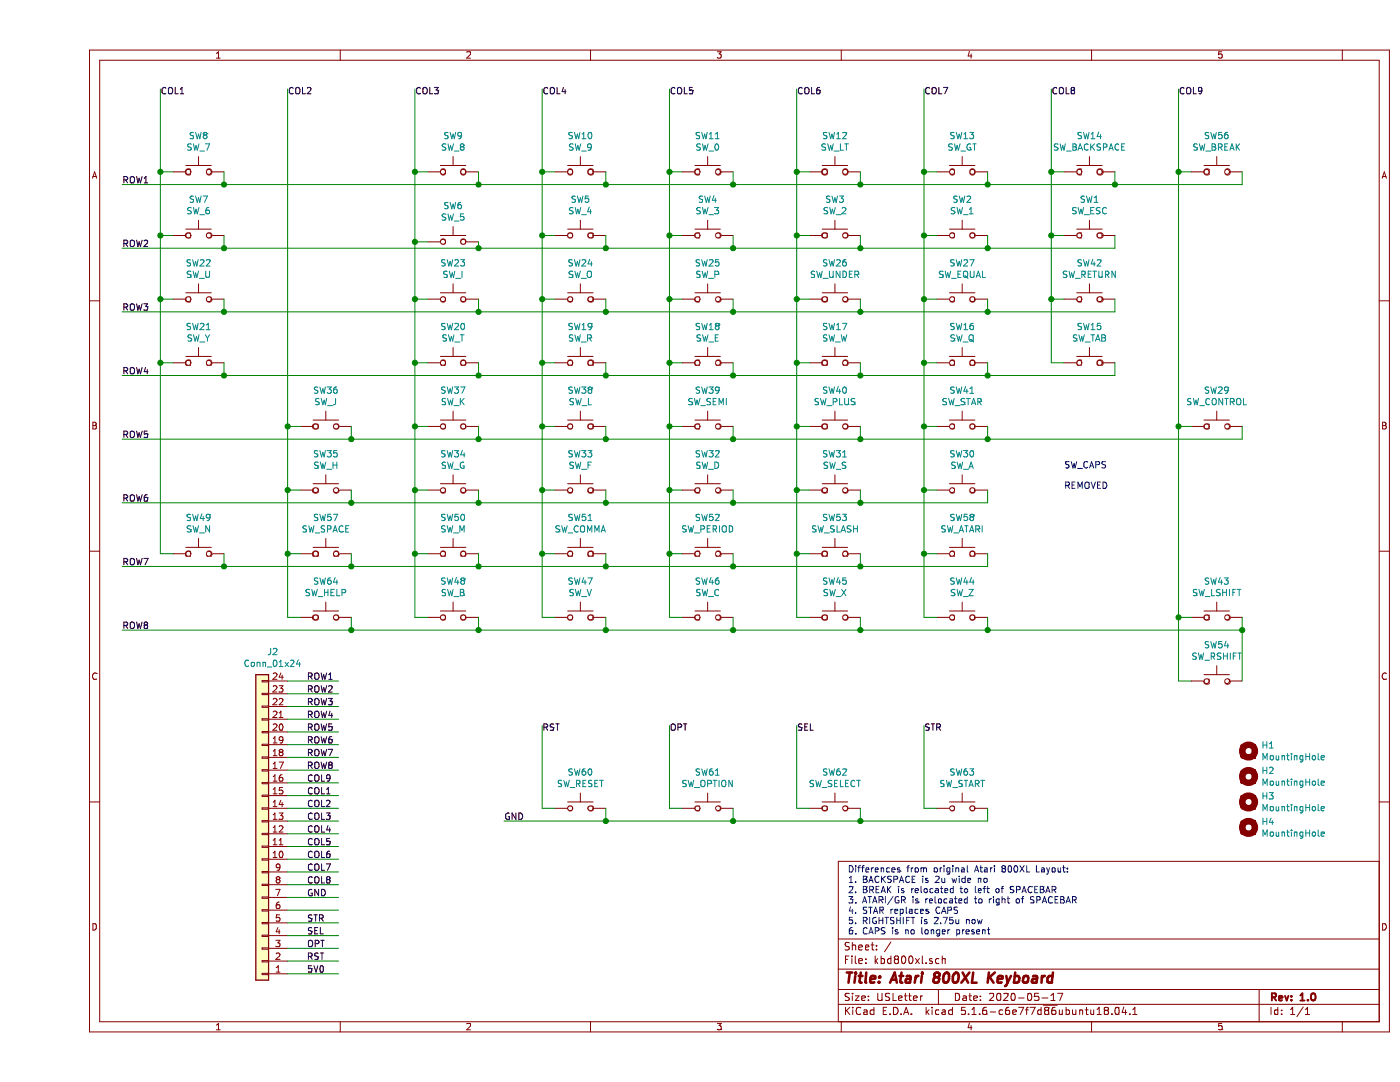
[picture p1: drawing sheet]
EESchema Schematic File Version 4
EELAYER 30 0
EELAYER END
$Descr USLetter 11000 8500
encoding utf-8
Sheet 1 1
Title "Atari 800XL Keyboard"
Date "2020-05-17"
Rev "1.0"
Comp ""
Comment1 ""
Comment2 ""
Comment3 ""
Comment4 ""
$EndDescr
$Comp
L Switch:SW_Push SW1
U 1 1
P 8250 1850
F 0 "SW1" H 8250 2135 50  0000 C CNN
F 1 "SW_ESC" H 8250 2044 50  0000 C CNN
F 2 "Button_Switch_Keyboard:SW_Cherry_MX_1.00u_PCB" H 8250 2050 50  0001 C CNN
F 3 "~" H 8250 2050 50  0001 C CNN
	1    8250 1850
	1    0    0    -1  
$EndComp
$Comp
L Mechanical:MountingHole H1
U 1 1
P 9500 5900
F 0 "H1" H 9600 5946 50  0000 L CNN
F 1 "MountingHole" H 9600 5855 50  0000 L CNN
F 2 "MountingHole:MountingHole_3mm" H 9500 5900 50  0001 C CNN
F 3 "~" H 9500 5900 50  0001 C CNN
	1    9500 5900
	1    0    0    -1  
$EndComp
$Comp
L Switch:SW_Push SW3
U 1 1
P 6250 1850
F 0 "SW3" H 6250 2135 50  0000 C CNN
F 1 "SW_2" H 6250 2044 50  0000 C CNN
F 2 "Button_Switch_Keyboard:SW_Cherry_MX_1.00u_PCB" H 6250 2050 50  0001 C CNN
F 3 "~" H 6250 2050 50  0001 C CNN
	1    6250 1850
	1    0    0    -1  
$EndComp
$Comp
L Switch:SW_Push SW4
U 1 1
P 5250 1850
F 0 "SW4" H 5250 2135 50  0000 C CNN
F 1 "SW_3" H 5250 2044 50  0000 C CNN
F 2 "Button_Switch_Keyboard:SW_Cherry_MX_1.00u_PCB" H 5250 2050 50  0001 C CNN
F 3 "~" H 5250 2050 50  0001 C CNN
	1    5250 1850
	1    0    0    -1  
$EndComp
$Comp
L Switch:SW_Push SW5
U 1 1
P 4250 1850
F 0 "SW5" H 4250 2135 50  0000 C CNN
F 1 "SW_4" H 4250 2044 50  0000 C CNN
F 2 "Button_Switch_Keyboard:SW_Cherry_MX_1.00u_PCB" H 4250 2050 50  0001 C CNN
F 3 "~" H 4250 2050 50  0001 C CNN
	1    4250 1850
	1    0    0    -1  
$EndComp
$Comp
L Switch:SW_Push SW6
U 1 1
P 3250 1900
F 0 "SW6" H 3250 2185 50  0000 C CNN
F 1 "SW_5" H 3250 2094 50  0000 C CNN
F 2 "Button_Switch_Keyboard:SW_Cherry_MX_1.00u_PCB" H 3250 2100 50  0001 C CNN
F 3 "~" H 3250 2100 50  0001 C CNN
	1    3250 1900
	1    0    0    -1  
$EndComp
$Comp
L Switch:SW_Push SW7
U 1 1
P 1250 1850
F 0 "SW7" H 1250 2135 50  0000 C CNN
F 1 "SW_6" H 1250 2044 50  0000 C CNN
F 2 "Button_Switch_Keyboard:SW_Cherry_MX_1.00u_PCB" H 1250 2050 50  0001 C CNN
F 3 "~" H 1250 2050 50  0001 C CNN
	1    1250 1850
	1    0    0    -1  
$EndComp
$Comp
L Switch:SW_Push SW8
U 1 1
P 1250 1350
F 0 "SW8" H 1250 1635 50  0000 C CNN
F 1 "SW_7" H 1250 1544 50  0000 C CNN
F 2 "Button_Switch_Keyboard:SW_Cherry_MX_1.00u_PCB" H 1250 1550 50  0001 C CNN
F 3 "~" H 1250 1550 50  0001 C CNN
	1    1250 1350
	1    0    0    -1  
$EndComp
$Comp
L Switch:SW_Push SW9
U 1 1
P 3250 1350
F 0 "SW9" H 3250 1635 50  0000 C CNN
F 1 "SW_8" H 3250 1544 50  0000 C CNN
F 2 "Button_Switch_Keyboard:SW_Cherry_MX_1.00u_PCB" H 3250 1550 50  0001 C CNN
F 3 "~" H 3250 1550 50  0001 C CNN
	1    3250 1350
	1    0    0    -1  
$EndComp
$Comp
L Switch:SW_Push SW10
U 1 1
P 4250 1350
F 0 "SW10" H 4250 1635 50  0000 C CNN
F 1 "SW_9" H 4250 1544 50  0000 C CNN
F 2 "Button_Switch_Keyboard:SW_Cherry_MX_1.00u_PCB" H 4250 1550 50  0001 C CNN
F 3 "~" H 4250 1550 50  0001 C CNN
	1    4250 1350
	1    0    0    -1  
$EndComp
$Comp
L Switch:SW_Push SW11
U 1 1
P 5250 1350
F 0 "SW11" H 5250 1635 50  0000 C CNN
F 1 "SW_0" H 5250 1544 50  0000 C CNN
F 2 "Button_Switch_Keyboard:SW_Cherry_MX_1.00u_PCB" H 5250 1550 50  0001 C CNN
F 3 "~" H 5250 1550 50  0001 C CNN
	1    5250 1350
	1    0    0    -1  
$EndComp
$Comp
L Switch:SW_Push SW12
U 1 1
P 6250 1350
F 0 "SW12" H 6250 1635 50  0000 C CNN
F 1 "SW_LT" H 6250 1544 50  0000 C CNN
F 2 "Button_Switch_Keyboard:SW_Cherry_MX_1.00u_PCB" H 6250 1550 50  0001 C CNN
F 3 "~" H 6250 1550 50  0001 C CNN
	1    6250 1350
	1    0    0    -1  
$EndComp
$Comp
L Switch:SW_Push SW13
U 1 1
P 7250 1350
F 0 "SW13" H 7250 1635 50  0000 C CNN
F 1 "SW_GT" H 7250 1544 50  0000 C CNN
F 2 "Button_Switch_Keyboard:SW_Cherry_MX_1.00u_PCB" H 7250 1550 50  0001 C CNN
F 3 "~" H 7250 1550 50  0001 C CNN
	1    7250 1350
	1    0    0    -1  
$EndComp
$Comp
L Switch:SW_Push SW14
U 1 1
P 8250 1350
F 0 "SW14" H 8250 1635 50  0000 C CNN
F 1 "SW_BACKSPACE" H 8250 1544 50  0000 C CNN
F 2 "Button_Switch_Keyboard:SW_Cherry_MX_2.00u_PCB" H 8250 1550 50  0001 C CNN
F 3 "~" H 8250 1550 50  0001 C CNN
	1    8250 1350
	1    0    0    -1  
$EndComp
$Comp
L Switch:SW_Push SW16
U 1 1
P 7250 2850
F 0 "SW16" H 7250 3135 50  0000 C CNN
F 1 "SW_Q" H 7250 3044 50  0000 C CNN
F 2 "Button_Switch_Keyboard:SW_Cherry_MX_1.00u_PCB" H 7250 3050 50  0001 C CNN
F 3 "~" H 7250 3050 50  0001 C CNN
	1    7250 2850
	1    0    0    -1  
$EndComp
$Comp
L Switch:SW_Push SW17
U 1 1
P 6250 2850
F 0 "SW17" H 6250 3135 50  0000 C CNN
F 1 "SW_W" H 6250 3044 50  0000 C CNN
F 2 "Button_Switch_Keyboard:SW_Cherry_MX_1.00u_PCB" H 6250 3050 50  0001 C CNN
F 3 "~" H 6250 3050 50  0001 C CNN
	1    6250 2850
	1    0    0    -1  
$EndComp
$Comp
L Switch:SW_Push SW18
U 1 1
P 5250 2850
F 0 "SW18" H 5250 3135 50  0000 C CNN
F 1 "SW_E" H 5250 3044 50  0000 C CNN
F 2 "Button_Switch_Keyboard:SW_Cherry_MX_1.00u_PCB" H 5250 3050 50  0001 C CNN
F 3 "~" H 5250 3050 50  0001 C CNN
	1    5250 2850
	1    0    0    -1  
$EndComp
$Comp
L Switch:SW_Push SW19
U 1 1
P 4250 2850
F 0 "SW19" H 4250 3135 50  0000 C CNN
F 1 "SW_R" H 4250 3044 50  0000 C CNN
F 2 "Button_Switch_Keyboard:SW_Cherry_MX_1.00u_PCB" H 4250 3050 50  0001 C CNN
F 3 "~" H 4250 3050 50  0001 C CNN
	1    4250 2850
	1    0    0    -1  
$EndComp
$Comp
L Switch:SW_Push SW20
U 1 1
P 3250 2850
F 0 "SW20" H 3250 3135 50  0000 C CNN
F 1 "SW_T" H 3250 3044 50  0000 C CNN
F 2 "Button_Switch_Keyboard:SW_Cherry_MX_1.00u_PCB" H 3250 3050 50  0001 C CNN
F 3 "~" H 3250 3050 50  0001 C CNN
	1    3250 2850
	1    0    0    -1  
$EndComp
$Comp
L Switch:SW_Push SW21
U 1 1
P 1250 2850
F 0 "SW21" H 1250 3135 50  0000 C CNN
F 1 "SW_Y" H 1250 3044 50  0000 C CNN
F 2 "Button_Switch_Keyboard:SW_Cherry_MX_1.00u_PCB" H 1250 3050 50  0001 C CNN
F 3 "~" H 1250 3050 50  0001 C CNN
	1    1250 2850
	1    0    0    -1  
$EndComp
$Comp
L Switch:SW_Push SW22
U 1 1
P 1250 2350
F 0 "SW22" H 1250 2635 50  0000 C CNN
F 1 "SW_U" H 1250 2544 50  0000 C CNN
F 2 "Button_Switch_Keyboard:SW_Cherry_MX_1.00u_PCB" H 1250 2550 50  0001 C CNN
F 3 "~" H 1250 2550 50  0001 C CNN
	1    1250 2350
	1    0    0    -1  
$EndComp
$Comp
L Switch:SW_Push SW23
U 1 1
P 3250 2350
F 0 "SW23" H 3250 2635 50  0000 C CNN
F 1 "SW_I" H 3250 2544 50  0000 C CNN
F 2 "Button_Switch_Keyboard:SW_Cherry_MX_1.00u_PCB" H 3250 2550 50  0001 C CNN
F 3 "~" H 3250 2550 50  0001 C CNN
	1    3250 2350
	1    0    0    -1  
$EndComp
$Comp
L Switch:SW_Push SW24
U 1 1
P 4250 2350
F 0 "SW24" H 4250 2635 50  0000 C CNN
F 1 "SW_O" H 4250 2544 50  0000 C CNN
F 2 "Button_Switch_Keyboard:SW_Cherry_MX_1.00u_PCB" H 4250 2550 50  0001 C CNN
F 3 "~" H 4250 2550 50  0001 C CNN
	1    4250 2350
	1    0    0    -1  
$EndComp
$Comp
L Switch:SW_Push SW25
U 1 1
P 5250 2350
F 0 "SW25" H 5250 2635 50  0000 C CNN
F 1 "SW_P" H 5250 2544 50  0000 C CNN
F 2 "Button_Switch_Keyboard:SW_Cherry_MX_1.00u_PCB" H 5250 2550 50  0001 C CNN
F 3 "~" H 5250 2550 50  0001 C CNN
	1    5250 2350
	1    0    0    -1  
$EndComp
$Comp
L Switch:SW_Push SW26
U 1 1
P 6250 2350
F 0 "SW26" H 6250 2635 50  0000 C CNN
F 1 "SW_UNDER" H 6250 2544 50  0000 C CNN
F 2 "Button_Switch_Keyboard:SW_Cherry_MX_1.00u_PCB" H 6250 2550 50  0001 C CNN
F 3 "~" H 6250 2550 50  0001 C CNN
	1    6250 2350
	1    0    0    -1  
$EndComp
$Comp
L Switch:SW_Push SW27
U 1 1
P 7250 2350
F 0 "SW27" H 7250 2635 50  0000 C CNN
F 1 "SW_EQUAL" H 7250 2544 50  0000 C CNN
F 2 "Button_Switch_Keyboard:SW_Cherry_MX_1.00u_PCB" H 7250 2550 50  0001 C CNN
F 3 "~" H 7250 2550 50  0001 C CNN
	1    7250 2350
	1    0    0    -1  
$EndComp
$Comp
L Switch:SW_Push SW29
U 1 1
P 9250 3350
F 0 "SW29" H 9250 3635 50  0000 C CNN
F 1 "SW_CONTROL" H 9250 3544 50  0000 C CNN
F 2 "Button_Switch_Keyboard:SW_Cherry_MX_1.75u_PCB" H 9250 3550 50  0001 C CNN
F 3 "~" H 9250 3550 50  0001 C CNN
	1    9250 3350
	1    0    0    -1  
$EndComp
$Comp
L Switch:SW_Push SW30
U 1 1
P 7250 3850
F 0 "SW30" H 7250 4135 50  0000 C CNN
F 1 "SW_A" H 7250 4044 50  0000 C CNN
F 2 "Button_Switch_Keyboard:SW_Cherry_MX_1.00u_PCB" H 7250 4050 50  0001 C CNN
F 3 "~" H 7250 4050 50  0001 C CNN
	1    7250 3850
	1    0    0    -1  
$EndComp
$Comp
L Switch:SW_Push SW31
U 1 1
P 6250 3850
F 0 "SW31" H 6250 4135 50  0000 C CNN
F 1 "SW_S" H 6250 4044 50  0000 C CNN
F 2 "Button_Switch_Keyboard:SW_Cherry_MX_1.00u_PCB" H 6250 4050 50  0001 C CNN
F 3 "~" H 6250 4050 50  0001 C CNN
	1    6250 3850
	1    0    0    -1  
$EndComp
$Comp
L Switch:SW_Push SW32
U 1 1
P 5250 3850
F 0 "SW32" H 5250 4135 50  0000 C CNN
F 1 "SW_D" H 5250 4044 50  0000 C CNN
F 2 "Button_Switch_Keyboard:SW_Cherry_MX_1.00u_PCB" H 5250 4050 50  0001 C CNN
F 3 "~" H 5250 4050 50  0001 C CNN
	1    5250 3850
	1    0    0    -1  
$EndComp
$Comp
L Switch:SW_Push SW33
U 1 1
P 4250 3850
F 0 "SW33" H 4250 4135 50  0000 C CNN
F 1 "SW_F" H 4250 4044 50  0000 C CNN
F 2 "Button_Switch_Keyboard:SW_Cherry_MX_1.00u_PCB" H 4250 4050 50  0001 C CNN
F 3 "~" H 4250 4050 50  0001 C CNN
	1    4250 3850
	1    0    0    -1  
$EndComp
$Comp
L Switch:SW_Push SW34
U 1 1
P 3250 3850
F 0 "SW34" H 3250 4135 50  0000 C CNN
F 1 "SW_G" H 3250 4044 50  0000 C CNN
F 2 "Button_Switch_Keyboard:SW_Cherry_MX_1.00u_PCB" H 3250 4050 50  0001 C CNN
F 3 "~" H 3250 4050 50  0001 C CNN
	1    3250 3850
	1    0    0    -1  
$EndComp
$Comp
L Switch:SW_Push SW35
U 1 1
P 2250 3850
F 0 "SW35" H 2250 4135 50  0000 C CNN
F 1 "SW_H" H 2250 4044 50  0000 C CNN
F 2 "Button_Switch_Keyboard:SW_Cherry_MX_1.00u_PCB" H 2250 4050 50  0001 C CNN
F 3 "~" H 2250 4050 50  0001 C CNN
	1    2250 3850
	1    0    0    -1  
$EndComp
$Comp
L Switch:SW_Push SW36
U 1 1
P 2250 3350
F 0 "SW36" H 2250 3635 50  0000 C CNN
F 1 "SW_J" H 2250 3544 50  0000 C CNN
F 2 "Button_Switch_Keyboard:SW_Cherry_MX_1.00u_PCB" H 2250 3550 50  0001 C CNN
F 3 "~" H 2250 3550 50  0001 C CNN
	1    2250 3350
	1    0    0    -1  
$EndComp
$Comp
L Switch:SW_Push SW37
U 1 1
P 3250 3350
F 0 "SW37" H 3250 3635 50  0000 C CNN
F 1 "SW_K" H 3250 3544 50  0000 C CNN
F 2 "Button_Switch_Keyboard:SW_Cherry_MX_1.00u_PCB" H 3250 3550 50  0001 C CNN
F 3 "~" H 3250 3550 50  0001 C CNN
	1    3250 3350
	1    0    0    -1  
$EndComp
$Comp
L Switch:SW_Push SW38
U 1 1
P 4250 3350
F 0 "SW38" H 4250 3635 50  0000 C CNN
F 1 "SW_L" H 4250 3544 50  0000 C CNN
F 2 "Button_Switch_Keyboard:SW_Cherry_MX_1.00u_PCB" H 4250 3550 50  0001 C CNN
F 3 "~" H 4250 3550 50  0001 C CNN
	1    4250 3350
	1    0    0    -1  
$EndComp
$Comp
L Switch:SW_Push SW39
U 1 1
P 5250 3350
F 0 "SW39" H 5250 3635 50  0000 C CNN
F 1 "SW_SEMI" H 5250 3544 50  0000 C CNN
F 2 "Button_Switch_Keyboard:SW_Cherry_MX_1.00u_PCB" H 5250 3550 50  0001 C CNN
F 3 "~" H 5250 3550 50  0001 C CNN
	1    5250 3350
	1    0    0    -1  
$EndComp
$Comp
L Switch:SW_Push SW40
U 1 1
P 6250 3350
F 0 "SW40" H 6250 3635 50  0000 C CNN
F 1 "SW_PLUS" H 6250 3544 50  0000 C CNN
F 2 "Button_Switch_Keyboard:SW_Cherry_MX_1.00u_PCB" H 6250 3550 50  0001 C CNN
F 3 "~" H 6250 3550 50  0001 C CNN
	1    6250 3350
	1    0    0    -1  
$EndComp
$Comp
L Switch:SW_Push SW41
U 1 1
P 7250 3350
F 0 "SW41" H 7250 3635 50  0000 C CNN
F 1 "SW_STAR" H 7250 3544 50  0000 C CNN
F 2 "Button_Switch_Keyboard:SW_Cherry_MX_1.50u_PCB" H 7250 3550 50  0001 C CNN
F 3 "~" H 7250 3550 50  0001 C CNN
	1    7250 3350
	1    0    0    -1  
$EndComp
$Comp
L Switch:SW_Push SW42
U 1 1
P 8250 2350
F 0 "SW42" H 8250 2635 50  0000 C CNN
F 1 "SW_RETURN" H 8250 2544 50  0000 C CNN
F 2 "Button_Switch_Keyboard:SW_Cherry_MX_2.25u_PCB" H 8250 2550 50  0001 C CNN
F 3 "~" H 8250 2550 50  0001 C CNN
	1    8250 2350
	1    0    0    -1  
$EndComp
$Comp
L Switch:SW_Push SW43
U 1 1
P 9250 4850
F 0 "SW43" H 9250 5135 50  0000 C CNN
F 1 "SW_LSHIFT" H 9250 5044 50  0000 C CNN
F 2 "Button_Switch_Keyboard:SW_Cherry_MX_2.25u_PCB" H 9250 5050 50  0001 C CNN
F 3 "~" H 9250 5050 50  0001 C CNN
	1    9250 4850
	1    0    0    -1  
$EndComp
$Comp
L Switch:SW_Push SW44
U 1 1
P 7250 4850
F 0 "SW44" H 7250 5135 50  0000 C CNN
F 1 "SW_Z" H 7250 5044 50  0000 C CNN
F 2 "Button_Switch_Keyboard:SW_Cherry_MX_1.00u_PCB" H 7250 5050 50  0001 C CNN
F 3 "~" H 7250 5050 50  0001 C CNN
	1    7250 4850
	1    0    0    -1  
$EndComp
$Comp
L Switch:SW_Push SW45
U 1 1
P 6250 4850
F 0 "SW45" H 6250 5135 50  0000 C CNN
F 1 "SW_X" H 6250 5044 50  0000 C CNN
F 2 "Button_Switch_Keyboard:SW_Cherry_MX_1.00u_PCB" H 6250 5050 50  0001 C CNN
F 3 "~" H 6250 5050 50  0001 C CNN
	1    6250 4850
	1    0    0    -1  
$EndComp
$Comp
L Switch:SW_Push SW46
U 1 1
P 5250 4850
F 0 "SW46" H 5250 5135 50  0000 C CNN
F 1 "SW_C" H 5250 5044 50  0000 C CNN
F 2 "Button_Switch_Keyboard:SW_Cherry_MX_1.00u_PCB" H 5250 5050 50  0001 C CNN
F 3 "~" H 5250 5050 50  0001 C CNN
	1    5250 4850
	1    0    0    -1  
$EndComp
$Comp
L Switch:SW_Push SW47
U 1 1
P 4250 4850
F 0 "SW47" H 4250 5135 50  0000 C CNN
F 1 "SW_V" H 4250 5044 50  0000 C CNN
F 2 "Button_Switch_Keyboard:SW_Cherry_MX_1.00u_PCB" H 4250 5050 50  0001 C CNN
F 3 "~" H 4250 5050 50  0001 C CNN
	1    4250 4850
	1    0    0    -1  
$EndComp
$Comp
L Switch:SW_Push SW48
U 1 1
P 3250 4850
F 0 "SW48" H 3250 5135 50  0000 C CNN
F 1 "SW_B" H 3250 5044 50  0000 C CNN
F 2 "Button_Switch_Keyboard:SW_Cherry_MX_1.00u_PCB" H 3250 5050 50  0001 C CNN
F 3 "~" H 3250 5050 50  0001 C CNN
	1    3250 4850
	1    0    0    -1  
$EndComp
$Comp
L Switch:SW_Push SW49
U 1 1
P 1250 4350
F 0 "SW49" H 1250 4635 50  0000 C CNN
F 1 "SW_N" H 1250 4544 50  0000 C CNN
F 2 "Button_Switch_Keyboard:SW_Cherry_MX_1.00u_PCB" H 1250 4550 50  0001 C CNN
F 3 "~" H 1250 4550 50  0001 C CNN
	1    1250 4350
	1    0    0    -1  
$EndComp
$Comp
L Switch:SW_Push SW50
U 1 1
P 3250 4350
F 0 "SW50" H 3250 4635 50  0000 C CNN
F 1 "SW_M" H 3250 4544 50  0000 C CNN
F 2 "Button_Switch_Keyboard:SW_Cherry_MX_1.00u_PCB" H 3250 4550 50  0001 C CNN
F 3 "~" H 3250 4550 50  0001 C CNN
	1    3250 4350
	1    0    0    -1  
$EndComp
$Comp
L Switch:SW_Push SW51
U 1 1
P 4250 4350
F 0 "SW51" H 4250 4635 50  0000 C CNN
F 1 "SW_COMMA" H 4250 4544 50  0000 C CNN
F 2 "Button_Switch_Keyboard:SW_Cherry_MX_1.00u_PCB" H 4250 4550 50  0001 C CNN
F 3 "~" H 4250 4550 50  0001 C CNN
	1    4250 4350
	1    0    0    -1  
$EndComp
$Comp
L Switch:SW_Push SW52
U 1 1
P 5250 4350
F 0 "SW52" H 5250 4635 50  0000 C CNN
F 1 "SW_PERIOD" H 5250 4544 50  0000 C CNN
F 2 "Button_Switch_Keyboard:SW_Cherry_MX_1.00u_PCB" H 5250 4550 50  0001 C CNN
F 3 "~" H 5250 4550 50  0001 C CNN
	1    5250 4350
	1    0    0    -1  
$EndComp
$Comp
L Switch:SW_Push SW53
U 1 1
P 6250 4350
F 0 "SW53" H 6250 4635 50  0000 C CNN
F 1 "SW_SLASH" H 6250 4544 50  0000 C CNN
F 2 "Button_Switch_Keyboard:SW_Cherry_MX_1.00u_PCB" H 6250 4550 50  0001 C CNN
F 3 "~" H 6250 4550 50  0001 C CNN
	1    6250 4350
	1    0    0    -1  
$EndComp
$Comp
L Switch:SW_Push SW54
U 1 1
P 9250 5350
F 0 "SW54" H 9250 5635 50  0000 C CNN
F 1 "SW_RSHIFT" H 9250 5544 50  0000 C CNN
F 2 "Button_Switch_Keyboard:SW_Cherry_MX_2.75u_PCB" H 9250 5550 50  0001 C CNN
F 3 "~" H 9250 5550 50  0001 C CNN
	1    9250 5350
	1    0    0    -1  
$EndComp
$Comp
L Switch:SW_Push SW56
U 1 1
P 9250 1350
F 0 "SW56" H 9250 1635 50  0000 C CNN
F 1 "SW_BREAK" H 9250 1544 50  0000 C CNN
F 2 "Button_Switch_Keyboard:SW_Cherry_MX_1.25u_PCB" H 9250 1550 50  0001 C CNN
F 3 "~" H 9250 1550 50  0001 C CNN
	1    9250 1350
	1    0    0    -1  
$EndComp
$Comp
L Switch:SW_Push SW57
U 1 1
P 2250 4350
F 0 "SW57" H 2250 4635 50  0000 C CNN
F 1 "SW_SPACE" H 2250 4544 50  0000 C CNN
F 2 "Button_Switch_Keyboard:SW_Cherry_MX_6.25u_PCB" H 2250 4550 50  0001 C CNN
F 3 "~" H 2250 4550 50  0001 C CNN
	1    2250 4350
	1    0    0    -1  
$EndComp
$Comp
L Switch:SW_Push SW58
U 1 1
P 7250 4350
F 0 "SW58" H 7250 4635 50  0000 C CNN
F 1 "SW_ATARI" H 7250 4544 50  0000 C CNN
F 2 "Button_Switch_Keyboard:SW_Cherry_MX_1.25u_PCB" H 7250 4550 50  0001 C CNN
F 3 "~" H 7250 4550 50  0001 C CNN
	1    7250 4350
	1    0    0    -1  
$EndComp
$Comp
L Switch:SW_Push SW60
U 1 1
P 4250 6350
F 0 "SW60" H 4250 6635 50  0000 C CNN
F 1 "SW_RESET" H 4250 6544 50  0000 C CNN
F 2 "Button_Switch_Keyboard:SW_Cherry_MX_1.00u_PCB" H 4250 6550 50  0001 C CNN
F 3 "~" H 4250 6550 50  0001 C CNN
	1    4250 6350
	1    0    0    -1  
$EndComp
$Comp
L Switch:SW_Push SW61
U 1 1
P 5250 6350
F 0 "SW61" H 5250 6635 50  0000 C CNN
F 1 "SW_OPTION" H 5250 6544 50  0000 C CNN
F 2 "Button_Switch_Keyboard:SW_Cherry_MX_1.00u_PCB" H 5250 6550 50  0001 C CNN
F 3 "~" H 5250 6550 50  0001 C CNN
	1    5250 6350
	1    0    0    -1  
$EndComp
$Comp
L Switch:SW_Push SW62
U 1 1
P 6250 6350
F 0 "SW62" H 6250 6635 50  0000 C CNN
F 1 "SW_SELECT" H 6250 6544 50  0000 C CNN
F 2 "Button_Switch_Keyboard:SW_Cherry_MX_1.00u_PCB" H 6250 6550 50  0001 C CNN
F 3 "~" H 6250 6550 50  0001 C CNN
	1    6250 6350
	1    0    0    -1  
$EndComp
$Comp
L Switch:SW_Push SW63
U 1 1
P 7250 6350
F 0 "SW63" H 7250 6635 50  0000 C CNN
F 1 "SW_START" H 7250 6544 50  0000 C CNN
F 2 "Button_Switch_Keyboard:SW_Cherry_MX_1.00u_PCB" H 7250 6550 50  0001 C CNN
F 3 "~" H 7250 6550 50  0001 C CNN
	1    7250 6350
	1    0    0    -1  
$EndComp
$Comp
L Switch:SW_Push SW64
U 1 1
P 2250 4850
F 0 "SW64" H 2250 5135 50  0000 C CNN
F 1 "SW_HELP" H 2250 5044 50  0000 C CNN
F 2 "Button_Switch_Keyboard:SW_Cherry_MX_1.00u_PCB" H 2250 5050 50  0001 C CNN
F 3 "~" H 2250 5050 50  0001 C CNN
	1    2250 4850
	1    0    0    -1  
$EndComp
$Comp
L Switch:SW_Push SW2
U 1 1
P 7250 1850
F 0 "SW2" H 7250 2135 50  0000 C CNN
F 1 "SW_1" H 7250 2044 50  0000 C CNN
F 2 "Button_Switch_Keyboard:SW_Cherry_MX_1.00u_PCB" H 7250 2050 50  0001 C CNN
F 3 "~" H 7250 2050 50  0001 C CNN
	1    7250 1850
	1    0    0    -1  
$EndComp
$Comp
L Switch:SW_Push SW15
U 1 1
P 8250 2850
F 0 "SW15" H 8250 3135 50  0000 C CNN
F 1 "SW_TAB" H 8250 3044 50  0000 C CNN
F 2 "Button_Switch_Keyboard:SW_Cherry_MX_1.50u_PCB" H 8250 3050 50  0001 C CNN
F 3 "~" H 8250 3050 50  0001 C CNN
	1    8250 2850
	1    0    0    -1  
$EndComp
Text Label 2100 5350 0    50   ~ 0
ROW1
Text Label 2100 5450 0    50   ~ 0
ROW2
Text Label 2100 5550 0    50   ~ 0
ROW3
Text Label 2100 5650 0    50   ~ 0
ROW4
Text Label 2100 5750 0    50   ~ 0
ROW5
Text Label 2100 5850 0    50   ~ 0
ROW6
Text Label 2100 5950 0    50   ~ 0
ROW7
Text Label 2100 6050 0    50   ~ 0
ROW8
Text Label 2100 6150 0    50   ~ 0
COL9
Text Label 2100 6250 0    50   ~ 0
COL1
Text Label 2100 6350 0    50   ~ 0
COL2
Text Label 2100 6450 0    50   ~ 0
COL3
Text Label 2100 6550 0    50   ~ 0
COL4
Text Label 2100 6650 0    50   ~ 0
COL5
Text Label 2100 6750 0    50   ~ 0
COL6
Text Label 2100 6850 0    50   ~ 0
COL7
Text Label 2100 6950 0    50   ~ 0
COL8
Text Label 2100 7450 0    50   ~ 0
OPT
Text Label 2100 7550 0    50   ~ 0
RST
Text Label 2100 7350 0    50   ~ 0
SEL
Text Label 2100 7250 0    50   ~ 0
STR
Text Label 2100 7650 0    50   ~ 0
5V0
Text Label 2100 7050 0    50   ~ 0
GND
Wire Wire Line
	4950 5700 4950 6350
Wire Wire Line
	5950 6350 5950 5700
Wire Wire Line
	6950 5700 6950 6350
Wire Wire Line
	3950 6350 3950 5700
Wire Wire Line
	7450 6450 6450 6450
Wire Wire Line
	3950 6350 4050 6350
Wire Wire Line
	4450 6350 4450 6450
Connection ~ 4450 6450
Wire Wire Line
	4450 6450 3650 6450
Wire Wire Line
	4950 6350 5050 6350
Wire Wire Line
	5450 6350 5450 6450
Connection ~ 5450 6450
Wire Wire Line
	5450 6450 4450 6450
Wire Wire Line
	5950 6350 6050 6350
Wire Wire Line
	6450 6350 6450 6450
Connection ~ 6450 6450
Wire Wire Line
	6450 6450 5450 6450
Wire Wire Line
	6950 6350 7050 6350
Wire Wire Line
	7450 6350 7450 6450
Text Label 6950 5750 0    50   ~ 0
STR
Text Label 5950 5750 0    50   ~ 0
SEL
Text Label 4950 5750 0    50   ~ 0
OPT
Text Label 3950 5750 0    50   ~ 0
RST
Text Label 3650 6450 0    50   ~ 0
GND
Wire Wire Line
	8950 700  8950 1350
Wire Wire Line
	8950 5350 9050 5350
Wire Wire Line
	7950 700  7950 1350
Wire Wire Line
	6950 4850 7050 4850
Wire Wire Line
	5950 700  5950 1350
Wire Wire Line
	5950 4850 6050 4850
Wire Wire Line
	4950 4850 5050 4850
Wire Wire Line
	4950 700  4950 1350
Wire Wire Line
	3950 700  3950 1350
Wire Wire Line
	3950 4850 4050 4850
Wire Wire Line
	2950 700  2950 1350
Wire Wire Line
	2950 4850 3050 4850
Wire Wire Line
	1950 700  1950 3350
Wire Wire Line
	1950 4850 2050 4850
Wire Wire Line
	950  700  950  1350
Wire Wire Line
	950  4350 1050 4350
Wire Wire Line
	9450 4950 9450 4850
Wire Wire Line
	7450 4350 7450 4450
Wire Wire Line
	7450 4450 6450 4450
Wire Wire Line
	650  3950 2450 3950
Wire Wire Line
	9450 3350 9450 3450
Wire Wire Line
	9450 3450 7450 3450
Wire Wire Line
	8450 2950 8450 2850
Wire Wire Line
	8450 2350 8450 2450
Wire Wire Line
	650  2450 1450 2450
Wire Wire Line
	650  2950 1450 2950
Wire Wire Line
	650  1950 1450 1950
Wire Wire Line
	8450 1950 8450 1850
Wire Wire Line
	9450 1350 9450 1450
Wire Wire Line
	9450 1450 8450 1450
Text Label 950  750  0    50   ~ 0
COL1
Text Label 1950 750  0    50   ~ 0
COL2
Text Label 2950 750  0    50   ~ 0
COL3
Text Label 3950 750  0    50   ~ 0
COL4
Text Label 4950 750  0    50   ~ 0
COL5
Text Label 5950 750  0    50   ~ 0
COL6
Text Label 6950 750  0    50   ~ 0
COL7
Text Label 7950 750  0    50   ~ 0
COL8
Text Label 8950 750  0    50   ~ 0
COL9
Text Label 650  1450 0    50   ~ 0
ROW1
Text Label 650  1950 0    50   ~ 0
ROW2
Text Label 650  2450 0    50   ~ 0
ROW3
Text Label 650  2950 0    50   ~ 0
ROW4
Text Label 650  3450 0    50   ~ 0
ROW5
Text Label 650  3950 0    50   ~ 0
ROW6
Text Label 650  4450 0    50   ~ 0
ROW7
Text Label 650  4950 0    50   ~ 0
ROW8
Wire Wire Line
	1450 4350 1450 4450
Connection ~ 1450 4450
Wire Wire Line
	1450 4450 650  4450
Wire Wire Line
	2450 4350 2450 4450
Connection ~ 2450 4450
Wire Wire Line
	2450 4450 1450 4450
Wire Wire Line
	2450 4850 2450 4950
Connection ~ 2450 4950
Wire Wire Line
	2450 4950 3450 4950
Wire Wire Line
	2450 3850 2450 3950
Connection ~ 2450 3950
Wire Wire Line
	2450 3950 3450 3950
Wire Wire Line
	2450 3350 2450 3450
Connection ~ 2450 3450
Wire Wire Line
	1450 2850 1450 2950
Connection ~ 1450 2950
Wire Wire Line
	1450 2950 3450 2950
Wire Wire Line
	1450 1350 1450 1450
Connection ~ 1450 1450
Wire Wire Line
	1450 1450 650  1450
Wire Wire Line
	1450 1850 1450 1950
Connection ~ 1450 1950
Wire Wire Line
	1450 1950 3450 1950
Wire Wire Line
	1450 2350 1450 2450
Connection ~ 1450 2450
Wire Wire Line
	1450 2450 3450 2450
Wire Wire Line
	3450 1350 3450 1450
Connection ~ 3450 1450
Wire Wire Line
	3450 1450 1450 1450
Wire Wire Line
	3050 1350 2950 1350
Connection ~ 2950 1350
Wire Wire Line
	2950 1350 2950 1900
Wire Wire Line
	3050 1900 2950 1900
Connection ~ 2950 1900
Wire Wire Line
	2950 1900 2950 2350
Wire Wire Line
	3050 2350 2950 2350
Connection ~ 2950 2350
Wire Wire Line
	2950 2350 2950 2850
Wire Wire Line
	3050 2850 2950 2850
Connection ~ 2950 2850
Wire Wire Line
	2950 2850 2950 3350
Wire Wire Line
	3450 2350 3450 2450
Connection ~ 3450 2450
Wire Wire Line
	3450 2450 4450 2450
Wire Wire Line
	3450 2850 3450 2950
Connection ~ 3450 2950
Wire Wire Line
	3450 2950 4450 2950
Wire Wire Line
	3450 1900 3450 1950
Connection ~ 3450 1950
Wire Wire Line
	3450 1950 4450 1950
Wire Wire Line
	4050 1850 3950 1850
Connection ~ 3950 1850
Wire Wire Line
	3950 1850 3950 2350
Wire Wire Line
	4050 1350 3950 1350
Connection ~ 3950 1350
Wire Wire Line
	3950 1350 3950 1850
Wire Wire Line
	4450 1350 4450 1450
Connection ~ 4450 1450
Wire Wire Line
	4450 1450 3450 1450
Connection ~ 4450 1950
Wire Wire Line
	4450 1950 5450 1950
Wire Wire Line
	4450 1850 4450 1950
Wire Wire Line
	4450 2350 4450 2450
Connection ~ 4450 2450
Wire Wire Line
	4450 2450 5450 2450
Wire Wire Line
	4050 2350 3950 2350
Connection ~ 3950 2350
Wire Wire Line
	3950 2350 3950 2850
Wire Wire Line
	4050 2850 3950 2850
Connection ~ 3950 2850
Wire Wire Line
	3950 2850 3950 3350
Wire Wire Line
	4450 2850 4450 2950
Connection ~ 4450 2950
Wire Wire Line
	4450 2950 5450 2950
Wire Wire Line
	4450 3350 4450 3450
Connection ~ 4450 3450
Wire Wire Line
	4450 3450 3450 3450
Wire Wire Line
	4450 3850 4450 3950
Connection ~ 4450 3950
Wire Wire Line
	4450 3950 5450 3950
Wire Wire Line
	3450 4850 3450 4950
Connection ~ 3450 4950
Wire Wire Line
	3450 4950 4450 4950
Wire Wire Line
	4450 4850 4450 4950
Connection ~ 4450 4950
Wire Wire Line
	4450 4950 5450 4950
Wire Wire Line
	5450 4850 5450 4950
Connection ~ 5450 4950
Wire Wire Line
	5450 4950 6450 4950
Wire Wire Line
	6450 4850 6450 4950
Connection ~ 6450 4950
Wire Wire Line
	6450 4950 7450 4950
Wire Wire Line
	7450 4850 7450 4950
Connection ~ 7450 4950
Wire Wire Line
	7450 4950 9450 4950
Wire Wire Line
	9450 5350 9450 4950
Connection ~ 9450 4950
Wire Wire Line
	9050 4850 8950 4850
Connection ~ 8950 4850
Wire Wire Line
	8950 4850 8950 5350
Wire Wire Line
	9050 3350 8950 3350
Connection ~ 8950 3350
Wire Wire Line
	8950 3350 8950 4850
Wire Wire Line
	9050 1350 8950 1350
Connection ~ 8950 1350
Wire Wire Line
	8950 1350 8950 3350
Wire Wire Line
	8450 1350 8450 1450
Connection ~ 8450 1450
Wire Wire Line
	8450 1450 7450 1450
Wire Wire Line
	8050 1350 7950 1350
Connection ~ 7950 1350
Wire Wire Line
	7950 1350 7950 1850
Wire Wire Line
	8050 1850 7950 1850
Connection ~ 7950 1850
Wire Wire Line
	7950 1850 7950 2350
Wire Wire Line
	8050 2350 7950 2350
Connection ~ 7950 2350
Wire Wire Line
	7950 2350 7950 2850
Wire Wire Line
	8050 2850 7950 2850
Wire Wire Line
	7450 3350 7450 3450
Connection ~ 7450 3450
Wire Wire Line
	7450 3450 6450 3450
Wire Wire Line
	7450 3850 7450 3950
Wire Wire Line
	7050 4350 6950 4350
Connection ~ 6950 4350
Wire Wire Line
	6950 4350 6950 4850
Wire Wire Line
	7050 3850 6950 3850
Connection ~ 6950 3850
Wire Wire Line
	6950 3850 6950 4350
Wire Wire Line
	7050 3350 6950 3350
Connection ~ 6950 3350
Wire Wire Line
	6950 3350 6950 3850
Wire Wire Line
	7450 2850 7450 2950
Connection ~ 7450 2950
Wire Wire Line
	7450 2950 8450 2950
Wire Wire Line
	7050 2850 6950 2850
Connection ~ 6950 2850
Wire Wire Line
	6950 2850 6950 3350
Wire Wire Line
	7450 2350 7450 2450
Connection ~ 7450 2450
Wire Wire Line
	7450 2450 8450 2450
Wire Wire Line
	7050 2350 6950 2350
Connection ~ 6950 2350
Wire Wire Line
	6950 2350 6950 2850
Wire Wire Line
	7450 1850 7450 1950
Connection ~ 7450 1950
Wire Wire Line
	7450 1950 8450 1950
Wire Wire Line
	6950 700  6950 1350
Wire Wire Line
	7050 1850 6950 1850
Connection ~ 6950 1850
Wire Wire Line
	6950 1850 6950 2350
Wire Wire Line
	7050 1350 6950 1350
Connection ~ 6950 1350
Wire Wire Line
	6950 1350 6950 1850
Wire Wire Line
	7450 1350 7450 1450
Connection ~ 7450 1450
Wire Wire Line
	7450 1450 6450 1450
Wire Wire Line
	6450 1350 6450 1450
Connection ~ 6450 1450
Wire Wire Line
	6450 1450 5450 1450
Wire Wire Line
	6450 1850 6450 1950
Connection ~ 6450 1950
Wire Wire Line
	6450 1950 7450 1950
Wire Wire Line
	6450 2350 6450 2450
Connection ~ 6450 2450
Wire Wire Line
	6450 2450 7450 2450
Wire Wire Line
	6450 2850 6450 2950
Connection ~ 6450 2950
Wire Wire Line
	6450 2950 7450 2950
Wire Wire Line
	6450 3350 6450 3450
Connection ~ 6450 3450
Wire Wire Line
	6450 3450 5450 3450
Wire Wire Line
	6450 3850 6450 3950
Connection ~ 6450 3950
Wire Wire Line
	6450 3950 7450 3950
Wire Wire Line
	6450 4350 6450 4450
Connection ~ 6450 4450
Wire Wire Line
	6450 4450 5450 4450
Wire Wire Line
	6050 4350 5950 4350
Connection ~ 5950 4350
Wire Wire Line
	5950 4350 5950 4850
Wire Wire Line
	6050 3850 5950 3850
Connection ~ 5950 3850
Wire Wire Line
	5950 3850 5950 4350
Wire Wire Line
	6050 3350 5950 3350
Connection ~ 5950 3350
Wire Wire Line
	5950 3350 5950 3850
Wire Wire Line
	6050 2850 5950 2850
Connection ~ 5950 2850
Wire Wire Line
	5950 2850 5950 3350
Wire Wire Line
	6050 2350 5950 2350
Connection ~ 5950 2350
Wire Wire Line
	5950 2350 5950 2850
Wire Wire Line
	6050 1850 5950 1850
Connection ~ 5950 1850
Wire Wire Line
	5950 1850 5950 2350
Connection ~ 5950 1350
Wire Wire Line
	5950 1350 5950 1850
Wire Wire Line
	5950 1350 6050 1350
Wire Wire Line
	5450 1350 5450 1450
Connection ~ 5450 1450
Wire Wire Line
	5450 1450 4450 1450
Wire Wire Line
	5450 1850 5450 1950
Connection ~ 5450 1950
Wire Wire Line
	5450 1950 6450 1950
Wire Wire Line
	5450 2350 5450 2450
Connection ~ 5450 2450
Wire Wire Line
	5450 2450 6450 2450
Wire Wire Line
	5450 2850 5450 2950
Connection ~ 5450 2950
Wire Wire Line
	5450 2950 6450 2950
Connection ~ 5450 3450
Wire Wire Line
	5450 3450 4450 3450
Wire Wire Line
	5450 3350 5450 3450
Wire Wire Line
	5450 3850 5450 3950
Connection ~ 5450 3950
Wire Wire Line
	5450 3950 6450 3950
Wire Wire Line
	5450 4350 5450 4450
Connection ~ 5450 4450
Wire Wire Line
	5450 4450 4450 4450
Wire Wire Line
	5050 4350 4950 4350
Connection ~ 4950 4350
Wire Wire Line
	4950 4350 4950 4850
Wire Wire Line
	5050 3850 4950 3850
Connection ~ 4950 3850
Wire Wire Line
	4950 3850 4950 4350
Connection ~ 4950 3350
Wire Wire Line
	4950 3350 4950 3850
Wire Wire Line
	4950 3350 5050 3350
Wire Wire Line
	5050 2850 4950 2850
Connection ~ 4950 2850
Wire Wire Line
	4950 2850 4950 3350
Wire Wire Line
	5050 2350 4950 2350
Connection ~ 4950 2350
Wire Wire Line
	4950 2350 4950 2850
Wire Wire Line
	5050 1850 4950 1850
Connection ~ 4950 1850
Wire Wire Line
	4950 1850 4950 2350
Wire Wire Line
	5050 1350 4950 1350
Connection ~ 4950 1350
Wire Wire Line
	4950 1350 4950 1850
Wire Wire Line
	4050 3350 3950 3350
Connection ~ 3950 3350
Wire Wire Line
	3950 3350 3950 3850
Wire Wire Line
	4050 3850 3950 3850
Connection ~ 3950 3850
Wire Wire Line
	3950 3850 3950 4350
Wire Wire Line
	4050 4350 3950 4350
Connection ~ 3950 4350
Wire Wire Line
	3950 4350 3950 4850
Wire Wire Line
	3450 4350 3450 4450
Connection ~ 3450 4450
Wire Wire Line
	3450 4450 2450 4450
Connection ~ 2950 4350
Wire Wire Line
	2950 4350 2950 4850
Wire Wire Line
	3050 3850 2950 3850
Connection ~ 2950 3850
Wire Wire Line
	2950 3850 2950 4350
Wire Wire Line
	2950 4350 3050 4350
Wire Wire Line
	3450 3850 3450 3950
Connection ~ 3450 3950
Wire Wire Line
	3450 3950 4450 3950
Wire Wire Line
	3450 3350 3450 3450
Connection ~ 3450 3450
Wire Wire Line
	3450 3450 2450 3450
Wire Wire Line
	3050 3350 2950 3350
Connection ~ 2950 3350
Wire Wire Line
	2950 3350 2950 3850
Wire Wire Line
	2050 3350 1950 3350
Connection ~ 1950 3350
Wire Wire Line
	1950 3350 1950 3850
Wire Wire Line
	2050 3850 1950 3850
Connection ~ 1950 3850
Wire Wire Line
	1950 3850 1950 4350
Wire Wire Line
	1050 2850 950  2850
Connection ~ 950  2850
Connection ~ 950  2350
Wire Wire Line
	950  2350 950  2850
Connection ~ 950  1850
Wire Wire Line
	950  1850 950  2350
Wire Wire Line
	950  1850 1050 1850
Wire Wire Line
	950  2350 1050 2350
Wire Wire Line
	1050 1350 950  1350
Connection ~ 950  1350
Wire Wire Line
	950  1350 950  1850
Wire Wire Line
	4450 4350 4450 4450
Connection ~ 4450 4450
Wire Wire Line
	4450 4450 3450 4450
Wire Wire Line
	2050 4350 1950 4350
Connection ~ 1950 4350
Wire Wire Line
	1950 4350 1950 4850
$Comp
L Connector_Generic:Conn_01x24 J2
U 1 1
P 1750 6550
F 0 "J2" H 1668 5125 50  0000 C CNN
F 1 "Conn_01x24" H 1668 5216 50  0000 C CNN
F 2 "Connector_FFC-FPC:TE_2-84952-4_1x24-1MP_P1.0mm_Horizontal" H 1750 6550 50  0001 C CNN
F 3 "~" H 1750 6550 50  0001 C CNN
	1    1750 6550
	-1   0    0    1   
$EndComp
Wire Wire Line
	1950 5350 2350 5350
Wire Wire Line
	1950 5450 2350 5450
Wire Wire Line
	1950 7650 2350 7650
Wire Wire Line
	1950 5550 2350 5550
Wire Wire Line
	1950 5650 2350 5650
Wire Wire Line
	1950 5750 2350 5750
Wire Wire Line
	1950 5850 2350 5850
Wire Wire Line
	1950 5950 2350 5950
Wire Wire Line
	1950 6050 2350 6050
Wire Wire Line
	1950 6150 2350 6150
Wire Wire Line
	1950 6250 2350 6250
Wire Wire Line
	1950 6350 2350 6350
Wire Wire Line
	1950 6450 2350 6450
Wire Wire Line
	1950 6550 2350 6550
Wire Wire Line
	1950 6650 2350 6650
Wire Wire Line
	1950 6750 2350 6750
Wire Wire Line
	1950 6850 2350 6850
Wire Wire Line
	1950 6950 2350 6950
Wire Wire Line
	1950 7050 2350 7050
Wire Wire Line
	1950 7150 2350 7150
Wire Wire Line
	1950 7250 2350 7250
Wire Wire Line
	1950 7350 2350 7350
Wire Wire Line
	1950 7450 2350 7450
Wire Wire Line
	1950 7550 2350 7550
$Comp
L Mechanical:MountingHole H2
U 1 1
P 9500 6100
F 0 "H2" H 9600 6146 50  0000 L CNN
F 1 "MountingHole" H 9600 6055 50  0000 L CNN
F 2 "MountingHole:MountingHole_3mm" H 9500 6100 50  0001 C CNN
F 3 "~" H 9500 6100 50  0001 C CNN
	1    9500 6100
	1    0    0    -1  
$EndComp
$Comp
L Mechanical:MountingHole H3
U 1 1
P 9500 6300
F 0 "H3" H 9600 6346 50  0000 L CNN
F 1 "MountingHole" H 9600 6255 50  0000 L CNN
F 2 "MountingHole:MountingHole_3mm" H 9500 6300 50  0001 C CNN
F 3 "~" H 9500 6300 50  0001 C CNN
	1    9500 6300
	1    0    0    -1  
$EndComp
$Comp
L Mechanical:MountingHole H4
U 1 1
P 9500 6500
F 0 "H4" H 9600 6546 50  0000 L CNN
F 1 "MountingHole" H 9600 6455 50  0000 L CNN
F 2 "MountingHole:MountingHole_3mm" H 9500 6500 50  0001 C CNN
F 3 "~" H 9500 6500 50  0001 C CNN
	1    9500 6500
	1    0    0    -1  
$EndComp
Text Notes 6350 7350 0    50   ~ 0
Differences from original Atari 800XL Layout:\n1. BACKSPACE is 2u wide no\n2. BREAK is relocated to left of SPACEBAR\n3. ATARI/GR is relocated to right of SPACEBAR\n4. STAR replaces CAPS\n5. RIGHTSHIFT is 2.75u now\n6. CAPS is no longer present\n
Wire Wire Line
	650  4950 2450 4950
Wire Wire Line
	650  3450 2450 3450
Wire Wire Line
	950  2850 950  4350
Text Notes 8050 3850 0    50   ~ 0
SW_CAPS\n\nREMOVED
$EndSCHEMATC
